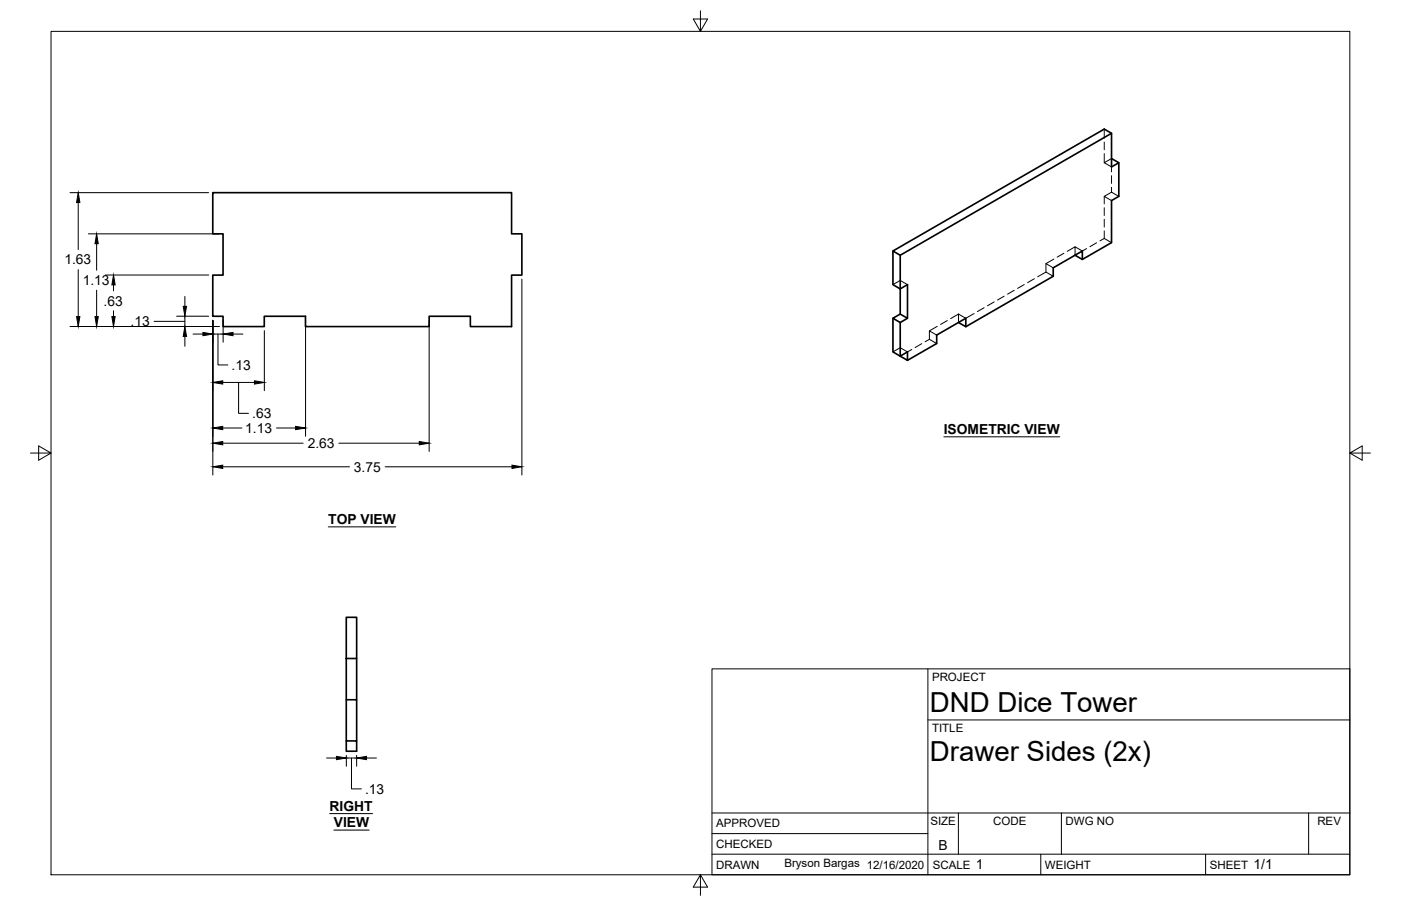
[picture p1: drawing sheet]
<svg xmlns="http://www.w3.org/2000/svg" width="432mm" height="279mm" viewBox="0 0 432 279" stroke-linecap="round" stroke-linejoin="round" font-family="sans-serif">
<!-- layer: Visible -->
<path d="M65.6 59.4h92.1v12.7h3.1v12.7h-3.1v15.9h-12.7v-3.2h-12.7v3.2h-38.2v-3.2h-12.7v3.2h-12.7v-3.2h-3.1v-12.7h3.1v-12.7h-3.1zM342.6 41.1l-65.1 37.6-2.3-1.3 65.1-37.6 2.3 1.3v10.4l2.2-1.3-2.2-1.3M344.8 50.2v10.4l-2.2 1.2v13l-9 5.2v-2.6l-9 5.2v2.6l-26.9 15.6-2.3-1.3M275.2 77.4v10.4l2.3 1.3 2.2-1.3v10.3M277.5 78.7v18.2l2.2 1.2-2.2 1.4M331.3 78.7l2.3 1.3M277.5 96.9l-2.3 1.2 2.3 1.4v10.3l2.2 1.3v-2.6l-2.2 1.3-2.3-1.3v-10.4M297.7 100.8v-2.7l-9 5.2v2.6l-9 5.2M106.7 190.4h3.2v12.7h-3.2zM106.7 203.1v12.7h3.2v12.7M106.7 215.8v12.7h3.2v3.2h-3.2v-3.2M109.9 203.1v12.7" fill="none" stroke="#000" stroke-width=".51"/>
<!-- layer: Hidden -->
<g fill="none" stroke="#000" stroke-width=".31">
<path d="M340.3 39.8v2.8M340.3 43.8v2.4M340.3 47.4v2.8M342.6 48.9l-2.3 1.3 2.3 1.3v1.5M342.6 54.2v2.4M342.6 57.8v1.5M324.8 79.9l-2.4 1.4v2.6M327.9 78.1l-2.1 1.2M328.9 77.5l2.4-1.4v2.6M331.3 76.1l2.3 1.3 1.3-.7M338 74.9l-2.1 1.2M340.3 60.6v2.3"/>
<path d="M340.3 64.1v2.3M340.3 67.6v2.4M340.3 71.2v2.3M340.3 73.5l2.3 1.3M340.3 73.5l-1.3 .8M344.8 60.6l-2.2-1.3-2.3 1.3 2.3 1.2M275.2 87.8l2.3-1.3 2.2 1.3M292 98.9l-2.1 1.2M295.4 96.9l-2.4 1.4M295.4 96.9v2.6M300.2 96.7l-2.5 1.4-2.3-1.2M303.3 94.9l-2.1 1.2"/>
<path d="M306.4 93.1l-2 1.2M309.5 91.3l-2.1 1.2M312.6 89.5l-2.1 1.2M315.7 87.8l-2.1 1.1M318.8 86l-2.1 1.2M322.4 81.3l2.2 1.3M324.6 85.2l-2.2-1.3-2.6 1.5M281 107.8l-1.3 .7-2.2-1.3-2.3 1.3M284.1 106l-2.1 1.2M286.4 104.6l-1.3 .8M286.4 104.6l2.3 1.3M288.7 103.3l-2.3-1.3v2.6"/>
<path d="M288.9 100.6l-2.5 1.4"/>
</g>
<!-- layer: Border -->
<path d="M15.7 9.7h400.3v260.1h-400.3zM215.9 3.3v6.4l-2.2-3.8h4.4l-2.2 3.8M9.4 139.7h6.3l-3.8-2.2v4.4l3.8-2.2M416 139.7l3.8 2.2v-4.4l-3.8 2.2h6.4M215.9 269.8l2.2 3.8h-4.4l2.2-3.8v6.3" fill="none" stroke="#000" stroke-width=".31"/>
<!-- layer: Titleblock -->
<path d="M219.4 206.3h196.6v63.5h-196.6zM286 206.3v63.5M286 222h130M219.4 257.1h66.6M219.4 250.7h196.6M295.4 250.7v12.7M327.1 250.7v12.7M403.3 250.7v12.7M219.4 263.4h196.6M320.8 263.4v6.4M371.6 263.4v6.4" fill="none" stroke="#000" stroke-width=".31"/>
<!-- layer: Dimensions -->
<g fill="none" stroke="#000" stroke-width=".31">
<path d="M21.6 59.4h42.7M24.1 62.5v14.5M27.2 72.1h40.3M29.8 75.2v8.1M24.1 83.1v14.5M29.8 89.5v8.1M32.4 84.8h31.9M35 87.9v1.8M35 95.8v1.8M47.5 99.1h9.5M54.4 97.5h9.9M57 91.4v3.1"/>
<path d="M57 97.5v3.2M65.6 98.8v47.7M68.8 98.8v6.8M94.2 98.8v35.7M132.3 98.8v40.4M160.8 86.1v60.4M21.6 100.7h45.9M57 103.7v3.1M59.5 103h3M65.6 103h3.2M67.2 103v9.5h3M68.6 117.9h9.8"/>
<path d="M71.8 103h3.1M73.5 117.9v9.6h3.1M81.5 102v18.5M68.6 132h5.9M68.6 136.7h24.8M85.2 132h5.9M104.4 136.7h24.8M68.6 144h39.1M118.7 144h39.1M100.6 233.8h3.1M106.7 232.9v3.4M106.7 233.8h3.2"/>
<path d="M108.3 233.8v9.5h3.1M109.9 232.9v3.4M113 233.8h3"/>
</g>
<g fill="#000" stroke="#000" stroke-width=".31">
<path d="M24.1 59.4l.5 3.1h-1zM29.8 72.1l.5 3.1h-1zM23.6 97.6h1l-.5 3.1zM29.3 97.6h1l-.5 3.1zM34.5 97.6h1l-.5 3.1zM35 84.8l.5 3.1h-1zM56.5 94.5h1l-.5 3zM57 100.7l.5 3h-1zM62.5 102.5l3.1 .5-3.1 .5zM65.6 117.9l3-.5v1zM68.8 103l3-.5v1zM78.4 117.4l3.1 .5-3.1 .5z"/>
<path d="M65.6 132l3-.5v1zM65.6 136.7l3-.5v1zM91.1 131.5l3.1 .5-3.1 .5zM129.2 136.2l3.1 .5-3.1 .5zM65.6 144l3-.6v1.1zM157.8 143.4l3 .6-3 .5zM103.7 233.3l3 .5-3 .5zM109.9 233.8l3.1-.5v1z"/>
</g>
<!-- layer: Annotations -->
<path d="M290.9 134.7h35.7M101.2 162.5h20.8M101.6 250.9h13.2M102.9 256h10.9" fill="none" stroke="#000" stroke-width=".31"/>
<g font-size="8.5">
<text x="286.6" y="219.5">DND Dice Tower</text>
<text x="286.6" y="234.6">Drawer Sides (2x)</text>
</g>
<g font-size="4.3">
<text x="19.8" y="81.6">1.63</text>
<text x="25.5" y="87.9">1.13</text>
<text x="31.9" y="94.3">.63</text>
<text x="40.3" y="100.6">.13</text>
<text x="71.4" y="114">.13</text>
<text x="77.7" y="129">.63</text>
<text x="75.6" y="133.5">1.13</text>
<text x="290.9" y="133.8">ISOMETRIC VIEW</text>
<text x="94.8" y="138.2">2.63</text>
<text x="109.1" y="145.5">3.75</text>
<text x="101.2" y="161.6">TOP VIEW</text>
<text x="112.5" y="244.8">.13</text>
<text x="101.6" y="250">RIGHT</text>
<text x="102.9" y="255.1">VIEW</text>
<text x="289.2" y="262.1">B</text>
<text x="300.8" y="268.1">1</text>
<text x="386.4" y="268.1">1/1</text>
</g>
<g font-size="3.5">
<text x="287.3" y="210.1">PROJECT</text>
<text x="287.3" y="225.8">TITLE</text>
<text x="220.7" y="255.2">APPROVED</text>
<text x="286.7" y="254.5">SIZE</text>
<text x="306.1" y="254.5">CODE</text>
<text x="328.4" y="254.5">DWG NO</text>
<text x="406" y="254.5">REV</text>
<text x="220.7" y="261.5">CHECKED</text>
<text x="220.7" y="267.9">DRAWN</text>
<text x="241.7" y="267.5">Bryson Bargas 12/16/2020</text>
<text x="287.5" y="267.9">SCALE</text>
<text x="322.1" y="267.9">WEIGHT</text>
<text x="372.9" y="267.9">SHEET</text>
</g>
</svg>
